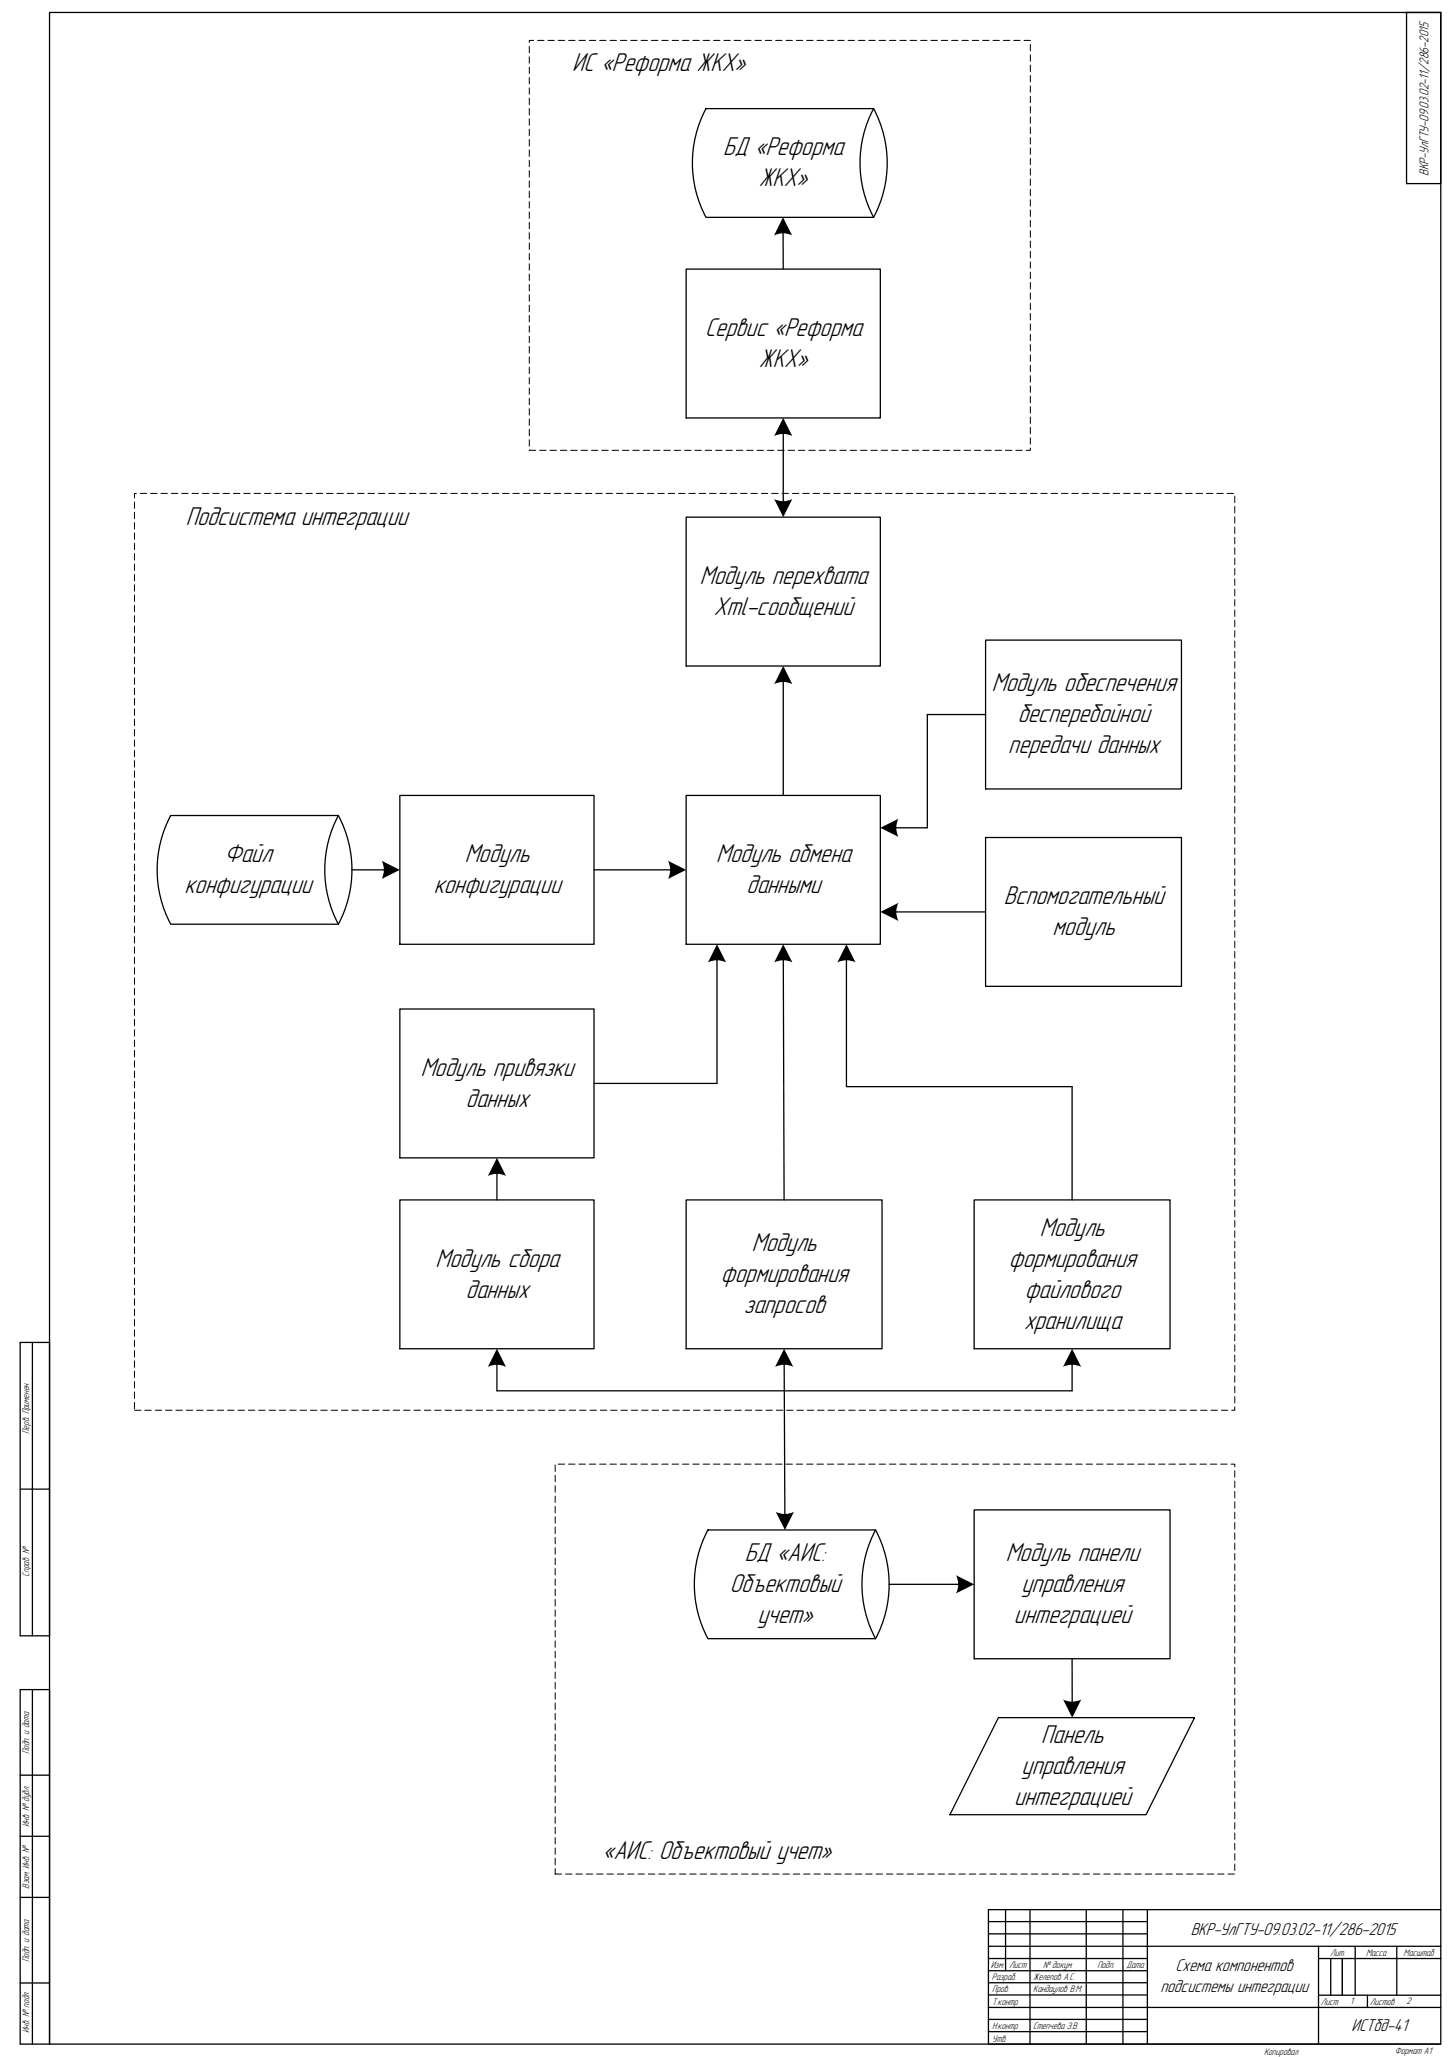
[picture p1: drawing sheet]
<svg xmlns="http://www.w3.org/2000/svg" width="594mm" height="841mm" viewBox="0 0 594 841" stroke-linecap="round" stroke-linejoin="round" font-family="sans-serif">
<path d="M549 801.1v15" fill="none" stroke="#f00" stroke-width=".53"/>
<g fill="none" stroke="#000" stroke-width=".53">
<path d="M20.3 5.1h569v831h-569zM575.3 5.1h14v70h-14zM288.7 44.4h68.6a47.3 47.3 0 0 1 0 44.5h-68.6a47.3 47.3 0 0 1 0-44.5zM357.3 44.4a47.3 47.3 0 0 0 0 44.5M320.3 94.5v15.6M280.6 110.1h79.4v60.9h-79.4zM320.3 176.6v29.3M280.6 211.5h79.4v60.9h-79.4zM320.3 278v47.4M403.1 261.8h80.1v60.9h-80.1zM403.1 292.3h-23.8v46.3h-13.7M69.8 333.6h68.6a47.3 47.3 0 0 1 0 44.4h-68.6a47.3 47.3 0 0 1 0-44.4z"/>
<path d="M138.4 333.6a47.3 47.3 0 0 0 0 44.4M163.5 325.4h79.4v60.8h-79.4zM280.6 325.4h79.4v60.8h-79.4zM143.9 355.8h14M242.9 355.8h32.1M403.1 342.6h80.1v60.8h-80.1zM365.6 373h37.5M293.2 391.8v51.4h-50.3M320.4 391.8l.3 99M346.2 391.8v52.7h92.3v46.3M163.5 412.7h79.4v60.9h-79.4zM203.2 479.2v11.6"/>
<path d="M163.5 490.8h79.4v60.9h-79.4zM280.6 490.8h80.1v60.9h-80.1zM398.4 490.8h80.1v60.9h-80.1zM8.3 549.1h12v120h-12zM13.3 549.1v120M203.2 557.3v11.6h235.3v-11.6M320.7 557.3l.3 62.9M8.3 609.1h12M398.4 617.6h80.1v60.9h-80.1zM289.5 625.8h68.6a47.3 47.3 0 0 1 0 44.5h-68.6a47.3 47.3 0 0 1 0-44.5zM358.1 625.8a47.3 47.3 0 0 0 0 44.5M363.6 648h29.2"/>
<path d="M438.5 678.5v18.5M8.3 691.1h12v145h-12zM13.3 691.1v145M408.3 702.6h80.3l-19.9 39.7h-80.2zM8.3 726.1h12M8.3 751.1h12M8.3 776.1h12M404.3 796.1h185M404.3 791h65M404.3 786h65M411.3 781.1v25M421.3 781.1v55"/>
<path d="M444.3 781.1v55M459.3 781.1v55M469.3 781.1v55M539.3 796.1v40M554.3 796.1v20M571.3 796.1v20M589.3 781.1h-185v55h185M8.3 811.1h12M404.3 801.1h65M404.3 806.1h65M404.3 811h65M404.3 816h65"/>
<path d="M539.3 801.1h50M539.3 816.1h50M544.3 801.1v15M549 801.1v15M559.3 816.1v5M404.3 821.1h185M404.3 826h65M404.3 831h65"/>
</g>
<path d="M216.5 184.2h204.9v-167.7h-204.9v167.7M55 576.8h450v-375h-450v375M227.1 766.5h277.9v-167.6h-277.9v167.6" fill="none" stroke="#000" stroke-width=".41" stroke-dasharray="2.6 1.6"/>
<g fill="#000">
<path d="M320.2 88.9l3.8 7.4a8.3 8.3 0 0 0-7.4 0z" fill-rule="evenodd"/>
<path d="M320.3 171l3.7 7.4a8.3 8.3 0 0 0-7.4 0z" fill-rule="evenodd"/>
<path d="M316.6 204.1a8.3 8.3 0 0 0 7.4 0l-3.7 7.4z" fill-rule="evenodd"/>
<path d="M320.3 272.4l3.7 7.4a8.3 8.3 0 0 0-7.4 0z" fill-rule="evenodd"/>
<path d="M360 338.6l7.4-3.7a8.3 8.3 0 0 0 0 7.4z" fill-rule="evenodd"/>
<path d="M156.1 352.1l7.4 3.7-7.4 3.7a8.3 8.3 0 0 0 0-7.4z" fill-rule="evenodd"/>
<path d="M273.2 352.1l7.4 3.7-7.4 3.7a8.3 8.3 0 0 0 0-7.4z" fill-rule="evenodd"/>
<path d="M360 373l7.4-3.7a8.3 8.3 0 0 0 0 7.4z" fill-rule="evenodd"/>
<path d="M293.2 386.2l3.7 7.5a8.3 8.3 0 0 0-7.4 0z" fill-rule="evenodd"/>
<path d="M320.3 386.2l3.8 7.4a8.3 8.3 0 0 0-7.4 .1z" fill-rule="evenodd"/>
<path d="M346.2 386.2l3.7 7.5a8.3 8.3 0 0 0-7.4 0z" fill-rule="evenodd"/>
<path d="M203.2 473.6l3.7 7.4a8.3 8.3 0 0 0-7.4 0z" fill-rule="evenodd"/>
<path d="M203.2 551.7l3.7 7.4a8.3 8.3 0 0 0-7.4 0z" fill-rule="evenodd"/>
<path d="M320.7 551.7l3.7 7.4a8.3 8.3 0 0 0-7.4 0z" fill-rule="evenodd"/>
<path d="M438.5 551.7l3.7 7.4a8.3 8.3 0 0 0-7.4 0z" fill-rule="evenodd"/>
<path d="M317.3 618.4a8.3 8.3 0 0 0 7.4 0l-3.7 7.4z" fill-rule="evenodd"/>
<path d="M391 644.3l7.4 3.7-7.4 3.7a8.3 8.3 0 0 0 0-7.4z" fill-rule="evenodd"/>
<path d="M434.8 695.2a8.3 8.3 0 0 0 7.4-.1l-3.7 7.5z" fill-rule="evenodd"/>
</g>
<g font-size="11.2">
<text x="234" y="29">ИС «Реформа ЖКХ»</text>
<text x="295.8" y="63.5">БД «Реформа</text>
<text x="310.3" y="76.2">ЖКХ»</text>
<text x="288.4" y="137.3">Сервис «Реформа</text>
<text x="310.4" y="150">ЖКХ»</text>
<text x="75.9" y="214.7">Подсистема интеграции</text>
<text x="286.2" y="238.8">Модуль перехвата</text>
<text x="291.9" y="251.5">Xml-сообщений</text>
<text x="405.6" y="282.7">Модуль обеспечения</text>
<text x="416.2" y="295.4">бесперебойной</text>
<text x="412.4" y="308.1">передачи данных</text>
<text x="91.8" y="352.6">Файл</text>
<text x="190" y="352.6">Модуль</text>
<text x="292.9" y="352.6">Модуль обмена</text>
<text x="75.5" y="365.3">конфигурации</text>
<text x="177.4" y="365.3">конфигурации</text>
<text x="305.3" y="365.3">данными</text>
<text x="410.6" y="369.8">Вспомогательный</text>
<text x="430.5" y="382.5">модуль</text>
<text x="172.1" y="440">Модуль привязки</text>
<text x="190.6" y="452.7">данных</text>
<text x="425.3" y="505.4">Модуль</text>
<text x="307.5" y="511.7">Модуль</text>
<text x="178.2" y="518.1">Модуль сбора</text>
<text x="412.6" y="518.1">формирования</text>
<text x="294.8" y="524.4">формирования</text>
<text x="190.6" y="530.8">данных</text>
<text x="419.1" y="530.8">файлового</text>
<text x="304.3" y="537.1">запросов</text>
<text x="418.8" y="543.5">хранилища</text>
<text x="304.6" y="638.5">БД «АИС:</text>
<text x="411.3" y="638.5">Модуль панели</text>
<text x="298.5" y="651.2">Объектовый</text>
<text x="417.8" y="651.2">управления</text>
<text x="309.8" y="663.9">учет»</text>
<text x="414.7" y="663.9">интеграцией</text>
<text x="425.9" y="712.9">Панель</text>
<text x="417.8" y="725.6">управления</text>
<text x="414.7" y="738.3">интеграцией</text>
<text x="246.5" y="760.5">«АИС: Объектовый учет»</text>
</g>
<g font-size="7.4">
<text x="487" y="791.3">ВКР-УлГТУ-09.03.02-11/286-2015</text>
<text x="480.8" y="806.4">Схема компонентов</text>
<text x="474.6" y="814.8">подсистемы интеграции</text>
<text x="552.8" y="830.6">ИСТбд-41</text>
</g>
<text font-size="5.6" x="584.2" y="72.1" transform="rotate(-90 584.2 72.1)">ВКР-УлГТУ-09.03.02-11/286-2015</text>
<g font-size="4.1">
<text x="11.9" y="586.5" transform="rotate(-90 11.9 586.5)">Перв. Применен.</text>
<text x="11.9" y="644.9" transform="rotate(-90 11.9 644.9)">Справ. №</text>
<text x="11.9" y="717.6" transform="rotate(-90 11.9 717.6)">Подп. и дата</text>
<text x="11.9" y="747.4" transform="rotate(-90 11.9 747.4)">Инв. № дубл.</text>
<text x="11.9" y="772.5" transform="rotate(-90 11.9 772.5)">Взам. Инв. №</text>
<text x="11.9" y="802.6" transform="rotate(-90 11.9 802.6)">Подп. и дата</text>
<text x="544" y="799.9">Лит.</text>
<text x="558.7" y="799.9">Масса</text>
<text x="574" y="799.9">Масштаб</text>
<text x="405.2" y="804.9">Изм.</text>
<text x="405.7" y="809.9">Разраб.</text>
<text x="412.7" y="804.9">Лист</text>
<text x="422.6" y="809.9">Желепов А.С.</text>
<text x="426.6" y="804.9">№ докум.</text>
<text x="448.8" y="804.9">Подп.</text>
<text x="460.7" y="804.9">Дата</text>
<text x="405.8" y="814.9">Пров.</text>
<text x="422.6" y="814.9">Кандаулов В.М.</text>
<text x="405.8" y="819.9">Т.контр.</text>
<text x="540.2" y="819.9">Лист</text>
<text x="552.2" y="819.7">1</text>
<text x="560.2" y="819.9">Листов</text>
<text x="575.3" y="819.7">2</text>
<text x="11.9" y="831.5" transform="rotate(-90 11.9 831.5)">Инв. № подл.</text>
<text x="405.8" y="829.9">Н.контр.</text>
<text x="422.5" y="829.9">Степчева З.В.</text>
<text x="405.8" y="835.2">Утв.</text>
<text x="517" y="840.5">Копировал</text>
<text x="570.4" y="840.2">Формат А1</text>
</g>
</svg>
